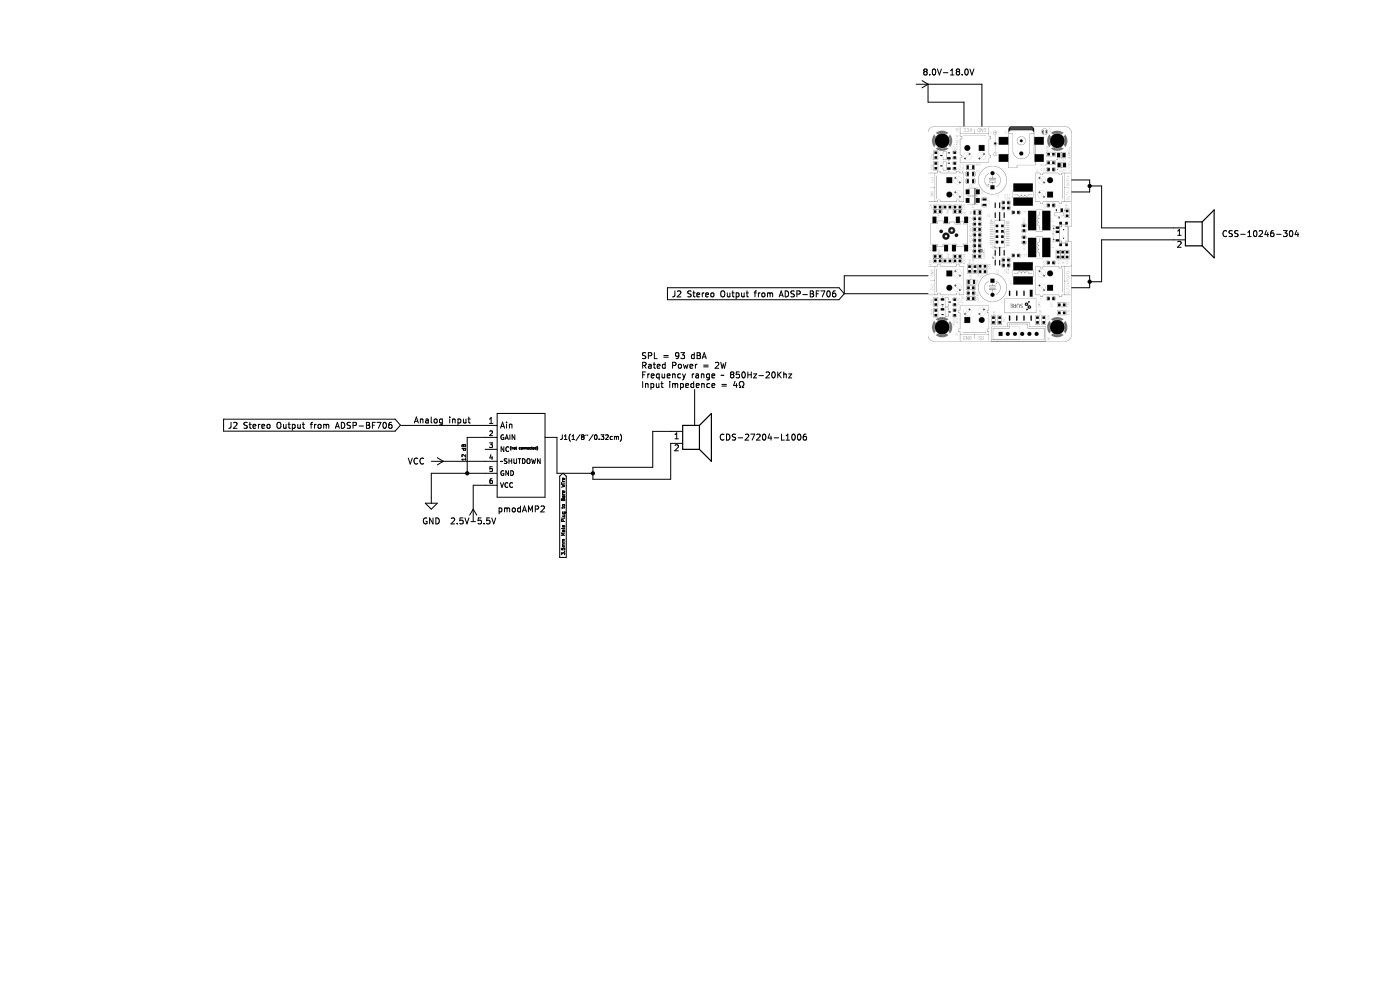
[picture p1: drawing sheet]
(kicad_sch (version 20211123) (generator eeschema)

 (paper "A4")

 (lib_symbols
  (symbol "Device:Speaker" (pin_names (offset 0) hide) (in_bom yes) (on_board yes)
   (property "Reference" "LS" (id 0) (at 1.27 5.715 0) (effects (font (size 1.27 1.27)) (justify right)))
   (property "Value" "Speaker" (id 1) (at 1.27 3.81 0) (effects (font (size 1.27 1.27)) (justify right)))
   (property "Footprint" "" (id 2) (at 0 -5.08 0) (effects (font (size 1.27 1.27)) hide))
   (property "Datasheet" "~" (id 3) (at -0.254 -1.27 0) (effects (font (size 1.27 1.27)) hide))
   (symbol "Speaker_0_0"
    (rectangle (start -2.54 1.27) (end 1.016 -3.81) (stroke (width 0.254) (type default) (color 0 0 0 0)) (fill (type none)))
    (polyline (pts (xy 1.016 1.27) (xy 3.556 3.81) (xy 3.556 -6.35) (xy 1.016 -3.81)) (stroke (width 0.254) (type default) (color 0 0 0 0)) (fill (type none))))
   (symbol "Speaker_1_1"
    (pin input line (at -5.08 0 0) (length 2.54) (name "1" (effects (font (size 1.27 1.27)))) (number "1" (effects (font (size 1.27 1.27)))))
    (pin input line (at -5.08 -2.54 0) (length 2.54) (name "2" (effects (font (size 1.27 1.27)))) (number "2" (effects (font (size 1.27 1.27)))))))
  (symbol "VCC_1" (power) (pin_numbers hide) (pin_names (offset 0) hide) (in_bom yes) (on_board yes)
   (property "Reference" "#PWR" (id 0) (at 0 -3.81 0) (effects (font (size 1.27 1.27)) hide))
   (property "Value" "VCC_1" (id 1) (at 0 3.81 0) (effects (font (size 1.27 1.27))))
   (property "Footprint" "" (id 2) (at 0 0 0) (effects (font (size 1.27 1.27)) hide))
   (property "Datasheet" "" (id 3) (at 0 0 0) (effects (font (size 1.27 1.27)) hide))
   (symbol "VCC_1_0_1"
    (polyline (pts (xy -0.762 1.27) (xy 0 2.54)) (stroke (width 0) (type default) (color 0 0 0 0)) (fill (type none)))
    (polyline (pts (xy 0 0) (xy 0 2.54)) (stroke (width 0) (type default) (color 0 0 0 0)) (fill (type none)))
    (polyline (pts (xy 0 2.54) (xy 0.762 1.27)) (stroke (width 0) (type default) (color 0 0 0 0)) (fill (type none))))
   (symbol "VCC_1_1_1"
    (pin power_in line (at 0 0 90) (length 0) hide (name "VCC" (effects (font (size 1.27 1.27)))) (number "1" (effects (font (size 1.27 1.27)))))))
  (symbol "pmod amp2:pmodAMP2" (in_bom yes) (on_board yes)
   (property "Reference" "U?" (id 0) (at 0 0 0) (effects (font (size 1.27 1.27)) hide))
   (property "Value" "pmodAMP2" (id 1) (at -5.08 -1.27 0) (effects (font (size 1.27 1.27)) (justify left)))
   (property "Footprint" "" (id 2) (at 0 0 0) (effects (font (size 1.27 1.27)) hide))
   (property "Datasheet" "" (id 3) (at 0 0 0) (effects (font (size 1.27 1.27)) hide))
   (symbol "pmodAMP2_0_1"
    (rectangle (start -5.08 1.27) (end 5.08 19.05) (stroke (width 0) (type default) (color 0 0 0 0)) (fill (type none))))
   (symbol "pmodAMP2_1_1"
    (pin output line (at 5.08 13.97 0) (length 2.54) (name "J1(1/8\"/0.32cm)" (effects (font (size 1 1)))) (number "" (effects (font (size 1 1)))))
    (pin input line (at -7.62 16.51 0) (length 2.54) (name "Ain" (effects (font (size 1.27 1.27)))) (number "1" (effects (font (size 1.27 1.27)))))
    (pin input line (at -7.62 13.97 0) (length 2.54) (name "GAIN" (effects (font (size 1 1)))) (number "2" (effects (font (size 1 1)))))
    (pin input line (at -7.62 11.43 0) (length 2.54) (name "NC" (effects (font (size 1 1)))) (number "3" (effects (font (size 1 1)))))
    (pin input line (at -7.62 8.89 0) (length 2.54) (name "~SHUTDOWN" (effects (font (size 1 1)))) (number "4" (effects (font (size 1 1)))))
    (pin input line (at -7.62 6.35 0) (length 2.54) (name "GND" (effects (font (size 1 1)))) (number "5" (effects (font (size 1 1)))))
    (pin input line (at -7.62 3.81 0) (length 2.54) (name "VCC" (effects (font (size 1 1)))) (number "6" (effects (font (size 1 1)))))))
  (symbol "power:GND" (power) (pin_numbers hide) (pin_names (offset 0) hide) (in_bom yes) (on_board yes)
   (property "Reference" "#PWR" (id 0) (at 0 -6.35 0) (effects (font (size 1.27 1.27)) hide))
   (property "Value" "GND" (id 1) (at 0 -3.81 0) (effects (font (size 1.27 1.27))))
   (property "Footprint" "" (id 2) (at 0 0 0) (effects (font (size 1.27 1.27)) hide))
   (property "Datasheet" "" (id 3) (at 0 0 0) (effects (font (size 1.27 1.27)) hide))
   (symbol "GND_0_1"
    (polyline (pts (xy 0 0) (xy 0 -1.27) (xy 1.27 -1.27) (xy 0 -2.54) (xy -1.27 -1.27) (xy 0 -1.27)) (stroke (width 0) (type default) (color 0 0 0 0)) (fill (type none))))
   (symbol "GND_1_1"
    (pin power_in line (at 0 0 270) (length 0) hide (name "GND" (effects (font (size 1.27 1.27)))) (number "1" (effects (font (size 1.27 1.27)))))))
  (symbol "power:VCC" (power) (pin_numbers hide) (pin_names (offset 0) hide) (in_bom yes) (on_board yes)
   (property "Reference" "#PWR" (id 0) (at 0 -3.81 0) (effects (font (size 1.27 1.27)) hide))
   (property "Value" "VCC" (id 1) (at 0 3.81 0) (effects (font (size 1.27 1.27))))
   (property "Footprint" "" (id 2) (at 0 0 0) (effects (font (size 1.27 1.27)) hide))
   (property "Datasheet" "" (id 3) (at 0 0 0) (effects (font (size 1.27 1.27)) hide))
   (symbol "VCC_0_1"
    (polyline (pts (xy -0.762 1.27) (xy 0 2.54)) (stroke (width 0) (type default) (color 0 0 0 0)) (fill (type none)))
    (polyline (pts (xy 0 0) (xy 0 2.54)) (stroke (width 0) (type default) (color 0 0 0 0)) (fill (type none)))
    (polyline (pts (xy 0 2.54) (xy 0.762 1.27)) (stroke (width 0) (type default) (color 0 0 0 0)) (fill (type none))))
   (symbol "VCC_1_1"
    (pin power_in line (at 0 0 90) (length 0) hide (name "VCC" (effects (font (size 1.27 1.27)))) (number "1" (effects (font (size 1.27 1.27))))))))

 (junction (at 231.14 59.69) (diameter 0) (color 0 0 0 0))
 (junction (at 125.73 100.33) (diameter 0) (color 0 0 0 0))
 (junction (at 99.06 100.33) (diameter 0) (color 0 0 0 0))
 (junction (at 231.14 39.37) (diameter 0) (color 0 0 0 0))

 (wire (pts (xy 233.68 50.8) (xy 233.68 59.69)) (stroke (width 0) (type default) (color 255 0 0 1)))
 (wire (pts (xy 227.33 38.1) (xy 231.14 38.1)) (stroke (width 0) (type default) (color 0 0 0 0)))
 (wire (pts (xy 204.47 21.59) (xy 204.47 26.67)) (stroke (width 0) (type default) (color 255 0 0 1)))
 (wire (pts (xy 125.73 100.33) (xy 125.73 101.6)) (stroke (width 0) (type default) (color 0 0 0 0)))
 (wire (pts (xy 102.87 92.71) (xy 99.06 92.71)) (stroke (width 0) (type default) (color 0 0 0 0)))
 (wire (pts (xy 125.73 99.06) (xy 138.43 99.06)) (stroke (width 0) (type default) (color 0 0 0 0)))
 (wire (pts (xy 91.44 100.33) (xy 99.06 100.33)) (stroke (width 0) (type default) (color 0 0 0 0)))
 (wire (pts (xy 100.33 102.87) (xy 100.33 107.95)) (stroke (width 0) (type default) (color 0 0 0 0)))
 (wire (pts (xy 196.85 17.78) (xy 208.28 17.78)) (stroke (width 0) (type default) (color 0 0 0 1)))
 (wire (pts (xy 179.07 62.23) (xy 196.85 62.23)) (stroke (width 0) (type default) (color 255 0 0 1)))
 (wire (pts (xy 233.68 48.26) (xy 248.92 48.26)) (stroke (width 0) (type default) (color 0 0 0 1)))
 (wire (pts (xy 99.06 100.33) (xy 102.87 100.33)) (stroke (width 0) (type default) (color 0 0 0 0)))
 (wire (pts (xy 196.85 17.78) (xy 196.85 21.59)) (stroke (width 0) (type default) (color 255 0 0 1)))
 (wire (pts (xy 227.33 40.64) (xy 231.14 40.64)) (stroke (width 0) (type default) (color 0 0 0 0)))
 (wire (pts (xy 85.09 90.17) (xy 102.87 90.17)) (stroke (width 0) (type default) (color 0 0 0 0)))
 (wire (pts (xy 231.14 39.37) (xy 231.14 40.64)) (stroke (width 0) (type default) (color 0 0 0 0)))
 (wire (pts (xy 142.24 93.98) (xy 142.24 101.6)) (stroke (width 0) (type default) (color 0 0 0 0)))
 (wire (pts (xy 125.73 101.6) (xy 142.24 101.6)) (stroke (width 0) (type default) (color 0 0 0 0)))
 (wire (pts (xy 227.33 58.42) (xy 231.14 58.42)) (stroke (width 0) (type default) (color 0 0 0 0)))
 (wire (pts (xy 147.32 82.55) (xy 147.32 90.17)) (stroke (width 0) (type default) (color 0 0 0 0)))
 (wire (pts (xy 91.44 105.41) (xy 91.44 100.33)) (stroke (width 0) (type default) (color 0 0 0 0)))
 (wire (pts (xy 93.98 97.79) (xy 102.87 97.79)) (stroke (width 0) (type default) (color 0 0 0 0)))
 (wire (pts (xy 231.14 59.69) (xy 231.14 60.96)) (stroke (width 0) (type default) (color 0 0 0 0)))
 (wire (pts (xy 125.73 100.33) (xy 125.73 99.06)) (stroke (width 0) (type default) (color 0 0 0 0)))
 (wire (pts (xy 142.24 91.44) (xy 138.43 91.44)) (stroke (width 0) (type default) (color 0 0 0 0)))
 (wire (pts (xy 196.85 21.59) (xy 204.47 21.59)) (stroke (width 0) (type default) (color 255 0 0 1)))
 (wire (pts (xy 227.33 60.96) (xy 231.14 60.96)) (stroke (width 0) (type default) (color 0 0 0 0)))
 (wire (pts (xy 102.87 102.87) (xy 100.33 102.87)) (stroke (width 0) (type default) (color 0 0 0 0)))
 (wire (pts (xy 179.07 58.42) (xy 196.85 58.42)) (stroke (width 0) (type default) (color 0 0 0 1)))
 (wire (pts (xy 233.68 39.37) (xy 233.68 48.26)) (stroke (width 0) (type default) (color 0 0 0 1)))
 (wire (pts (xy 208.28 17.78) (xy 208.28 26.67)) (stroke (width 0) (type default) (color 0 0 0 1)))
 (wire (pts (xy 231.14 39.37) (xy 233.68 39.37)) (stroke (width 0) (type default) (color 0 0 0 1)))
 (wire (pts (xy 179.07 62.23) (xy 179.07 58.42)) (stroke (width 0) (type default) (color 0 0 0 0)))
 (wire (pts (xy 248.92 50.8) (xy 233.68 50.8)) (stroke (width 0) (type default) (color 255 0 0 1)))
 (wire (pts (xy 231.14 59.69) (xy 231.14 58.42)) (stroke (width 0) (type default) (color 0 0 0 0)))
 (wire (pts (xy 99.06 92.71) (xy 99.06 100.33)) (stroke (width 0) (type default) (color 0 0 0 0)))
 (wire (pts (xy 118.11 92.71) (xy 118.11 100.33)) (stroke (width 0) (type default) (color 0 0 0 0)))
 (wire (pts (xy 118.11 100.33) (xy 125.73 100.33)) (stroke (width 0) (type default) (color 0 0 0 0)))
 (wire (pts (xy 231.14 39.37) (xy 231.14 38.1)) (stroke (width 0) (type default) (color 0 0 0 0)))
 (wire (pts (xy 138.43 91.44) (xy 138.43 99.06)) (stroke (width 0) (type default) (color 0 0 0 0)))
 (wire (pts (xy 231.14 59.69) (xy 233.68 59.69)) (stroke (width 0) (type default) (color 255 0 0 1)))

 (image (at 212.09 49.53) (scale 0.396142)
  (data))

 (text "SPL = 93 dBA\nRated Power = 2W\nFrequency range ~ 850Hz-20Khz\nInput impedence = 4Ω " (at 135.89 82.55 0) (effects (font (size 1.27 1.27)) (justify left bottom)))
 (text "(not connected)" (at 114.2238 95.5294 180) (effects (font (size 0.5 0.5)) (justify right bottom)))

 (label "12 dB" (at 99.06 93.98 270) (effects (font (size 0.8 0.8)) (justify right bottom)))
 (label "Analog input" (at 87.63 90.17 0) (effects (font (size 1.27 1.27)) (justify left bottom)))

 (global_label "J2 Stereo Output from ADSP-BF706" (shape input) (at 179.07 62.23 180) (fields_autoplaced) (effects (font (size 1.27 1.27)) (justify right))
  (property "Intersheet References" "${INTERSHEET_REFS}" (id 0) (at 141.5807 62.1506 0) (effects (font (size 1.27 1.27)) (justify right) hide)))
 (global_label "J2 Stereo Output from ADSP-BF706" (shape input) (at 84.8868 90.1192 180) (fields_autoplaced) (effects (font (size 1.27 1.27)) (justify right))
  (property "Intersheet References" "${INTERSHEET_REFS}" (id 0) (at 47.3975 90.0398 0) (effects (font (size 1.27 1.27)) (justify right) hide)))
 (global_label "3.5mm Male Plug to Bare Wire" (shape input) (at 119.38 100.33 270) (fields_autoplaced) (effects (font (size 0.7 0.7)) (justify right))
  (property "Intersheet References" "${INTERSHEET_REFS}" (id 0) (at 119.3363 118.16 90) (effects (font (size 0.7 0.7)) (justify right) hide)))

 (symbol (lib_name "VCC_1") (lib_id "power:VCC") (at 91.44 97.79 270) (unit 1) (in_bom yes) (on_board yes)
  (property "Reference" "#PWR?" (id 0) (at 87.63 97.79 0) (effects (font (size 1.27 1.27)) hide))
  (property "Value" "VCC" (id 1) (at 90.17 97.79 90) (effects (font (size 1.27 1.27)) (justify right)))
  (property "Footprint" "" (id 2) (at 91.44 97.79 0) (effects (font (size 1.27 1.27)) hide))
  (property "Datasheet" "" (id 3) (at 91.44 97.79 0) (effects (font (size 1.27 1.27)) hide)) (pin "1"))

 (symbol (lib_id "power:VCC") (at 194.31 17.78 270) (mirror x) (unit 1) (in_bom yes) (on_board yes)
  (property "Reference" "#PWR?" (id 0) (at 190.5 17.78 0) (effects (font (size 1.27 1.27)) hide))
  (property "Value" "VCC" (id 1) (at 199.39 17.78 0) (effects (font (size 1.27 1.27)) hide))
  (property "Footprint" "" (id 2) (at 194.31 17.78 0) (effects (font (size 1.27 1.27)) hide))
  (property "Datasheet" "" (id 3) (at 194.31 17.78 0) (effects (font (size 1.27 1.27)) hide))
  (property "Field4" "8.0V-18.0V" (id 4) (at 195.5801 15.24 90) (effects (font (size 1.27 1.27)) (justify left))) (pin "1"))

 (symbol (lib_id "Device:Speaker") (at 147.32 91.44 0) (unit 1) (in_bom yes) (on_board yes) (fields_autoplaced)
  (property "Reference" "LS?" (id 0) (at 152.4 91.4399 0) (effects (font (size 1.27 1.27)) (justify left) hide))
  (property "Value" "CDS-27204-L1006" (id 1) (at 152.4 92.7099 0) (effects (font (size 1.27 1.27)) (justify left)))
  (property "Footprint" "" (id 2) (at 147.32 96.52 0) (effects (font (size 1.27 1.27)) hide))
  (property "Datasheet" "~" (id 3) (at 147.066 92.71 0) (effects (font (size 1.27 1.27)) hide)) (pin "1") (pin "2"))

 (symbol (lib_id "power:GND") (at 91.44 105.41 0) (unit 1) (in_bom yes) (on_board yes) (fields_autoplaced)
  (property "Reference" "#PWR?" (id 0) (at 91.44 111.76 0) (effects (font (size 1.27 1.27)) hide))
  (property "Value" "GND" (id 1) (at 91.44 110.49 0))
  (property "Footprint" "" (id 2) (at 91.44 105.41 0) (effects (font (size 1.27 1.27)) hide))
  (property "Datasheet" "" (id 3) (at 91.44 105.41 0) (effects (font (size 1.27 1.27)) hide)) (pin "1"))

 (symbol (lib_id "Device:Speaker") (at 254 48.26 0) (unit 1) (in_bom yes) (on_board yes) (fields_autoplaced)
  (property "Reference" "LS?" (id 0) (at 259.08 48.2599 0) (effects (font (size 1.27 1.27)) (justify left) hide))
  (property "Value" "CSS-10246-304" (id 1) (at 259.08 49.5299 0) (effects (font (size 1.27 1.27)) (justify left)))
  (property "Footprint" "" (id 2) (at 254 53.34 0) (effects (font (size 1.27 1.27)) hide))
  (property "Datasheet" "~" (id 3) (at 253.746 49.53 0) (effects (font (size 1.27 1.27)) hide)) (pin "1") (pin "2"))

 (symbol (lib_id "power:VCC") (at 100.33 110.49 0) (unit 1) (in_bom yes) (on_board yes) (fields_autoplaced)
  (property "Reference" "#PWR?" (id 0) (at 100.33 114.3 0) (effects (font (size 1.27 1.27)) hide))
  (property "Value" "VCC" (id 1) (at 100.33 105.41 0) (effects (font (size 1.27 1.27)) hide))
  (property "Footprint" "" (id 2) (at 100.33 110.49 0) (effects (font (size 1.27 1.27)) hide))
  (property "Datasheet" "" (id 3) (at 100.33 110.49 0) (effects (font (size 1.27 1.27)) hide))
  (property "Field4" "2.5V-5.5V" (id 4) (at 100.33 110.49 0)) (pin "1"))

 (symbol (lib_id "pmod amp2:pmodAMP2") (at 110.49 106.68 0) (unit 1) (in_bom yes) (on_board yes)
  (property "Reference" "U?" (id 0) (at 110.49 106.68 0) (effects (font (size 1.27 1.27)) hide))
  (property "Value" "pmodAMP2" (id 1) (at 105.41 107.95 0) (effects (font (size 1.27 1.27)) (justify left)))
  (property "Footprint" "" (id 2) (at 110.49 106.68 0) (effects (font (size 1.27 1.27)) hide))
  (property "Datasheet" "" (id 3) (at 110.49 106.68 0) (effects (font (size 1.27 1.27)) hide))
  (pin "") (pin "1") (pin "2") (pin "3") (pin "4") (pin "5") (pin "6"))

 (sheet_instances (path "" (page "1")))

)
